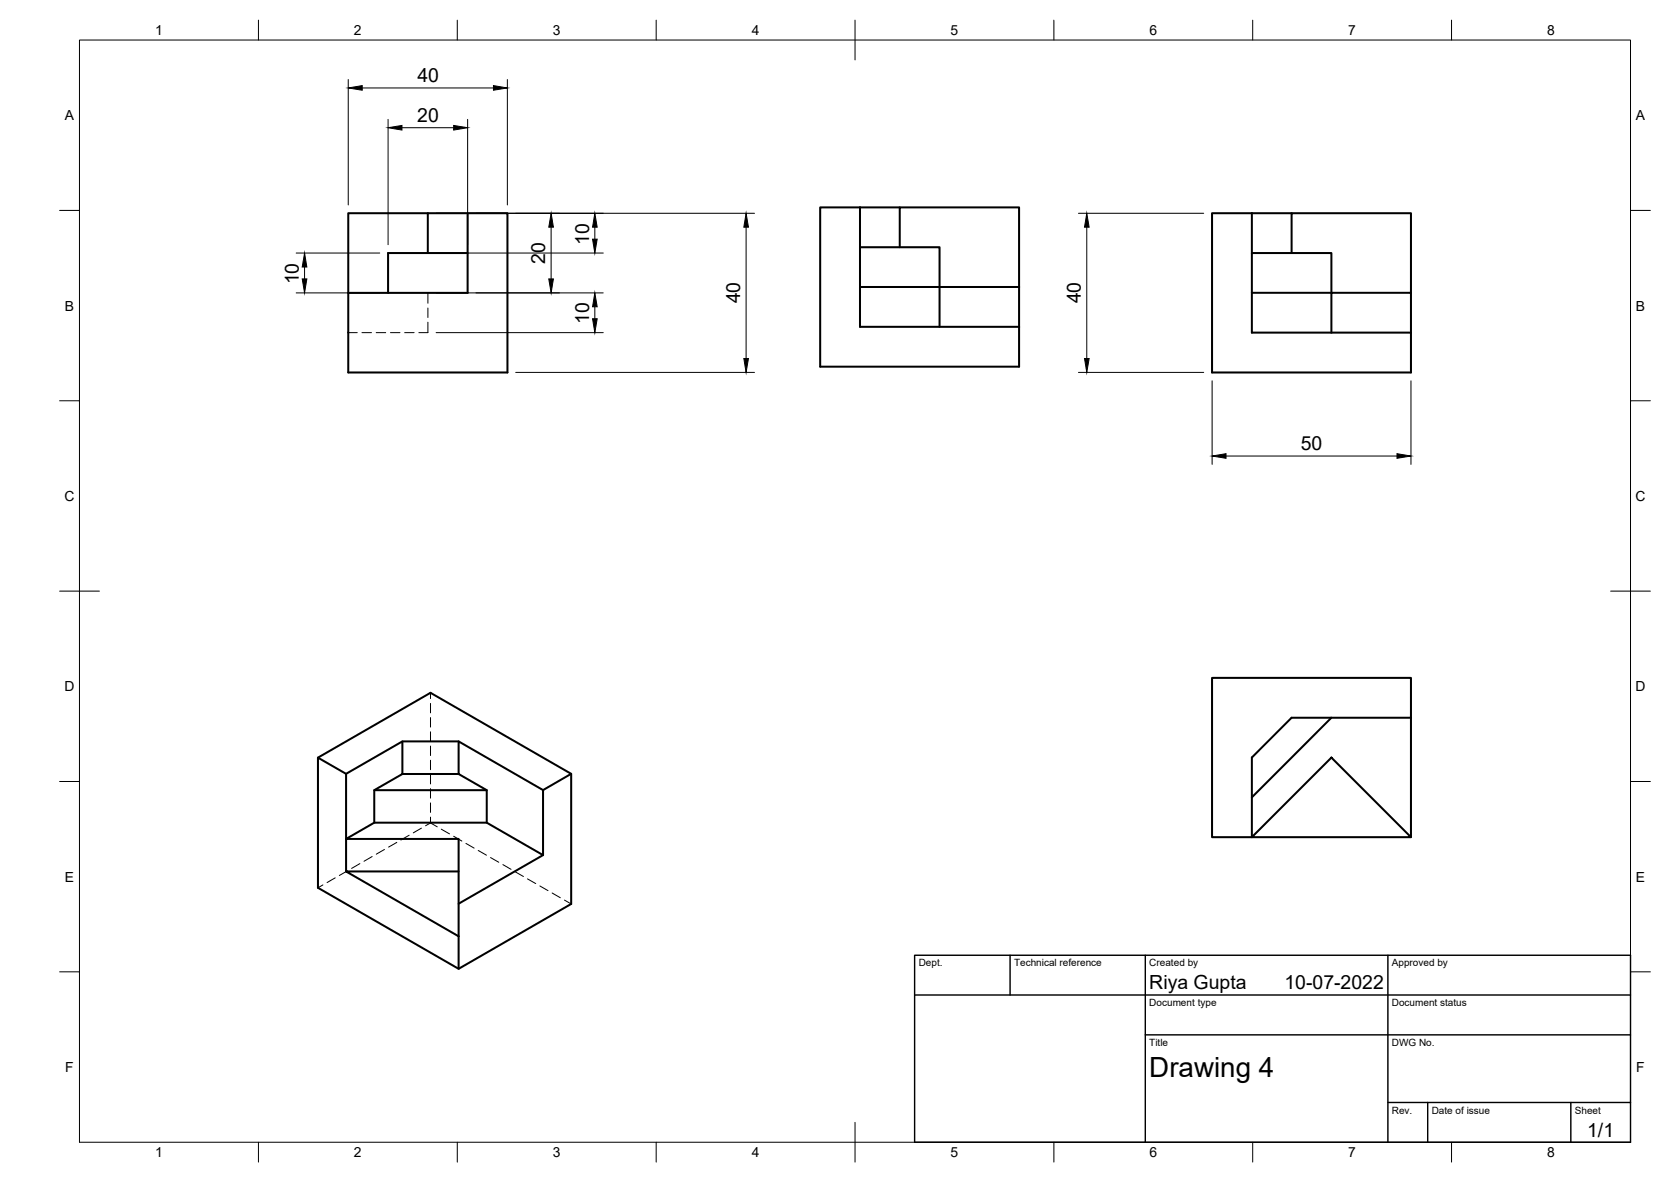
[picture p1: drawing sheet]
<svg xmlns="http://www.w3.org/2000/svg" width="420mm" height="297mm" viewBox="0 0 420 297" stroke-linecap="round" stroke-linejoin="round" font-family="sans-serif">
<!-- layer: Visible -->
<g fill="none" stroke="#000" stroke-width=".51">
<path d="M107.6 53.6h20v40h-40v-20M117.6 53.6v20h-30M216.2 52.1h-10v40h50v-10M216.2 52.1v20M216.2 52.1h10M314.8 53.6h-10v40h50v-10M314.8 53.6v20M314.8 53.6h10M107.6 63.6v-10h-20v20M117.6 63.6h-20v10M216.2 62.1h20v10h-20v10h40M226.2 62.1v-10h30v20"/>
<path d="M314.8 63.6h20v10h-20v10h40M324.8 63.6v-10h30v20M236.2 82.1v-10h20v10M334.8 83.6v-10h20v10M304.8 170.4h50v10h-30l-10 10v20h-10zM79.9 190.4l28.3-16.3 35.4 20.4v32.7l-28.3 16.3-35.4-20.4v-32.7l7.1 4.1M94.1 198.6h28.3v8.1M101.2 194.5h14.1M101.2 186.3h14.1M122.4 198.6l-7.1-4.1v-8.2l21.2 12.3v16.3M143.6 194.5l-7.1 4.1M334.8 190.4l20 20h-40z"/>
<path d="M334.8 180.4l-20 20M354.8 180.4v30M87 219v-8.2h28.3v24.5M94.1 206.7v-8.1l7.1-4.1v-8.2l-14.2 8.2v16.3l7.1-4.1h28.3l14.1 8.2-21.2 12.2M115.3 219h-28.3l28.3 16.3M115.3 235.3v8.2"/>
</g>
<!-- layer: Hidden -->
<g fill="none" stroke="#000" stroke-width=".25">
<path d="M107.6 73.6v2.6M107.6 77.4v2.4M87.6 83.6h2.2M91 83.6h2.4M94.6 83.6h2.4M98.2 83.6h2.4M101.7 83.6h2.4M107.6 81v2.6h-2.3M108.2 174.1v1.5M108.2 176.8v2.3M108.2 180.3v2.4M108.2 183.9v2.4"/>
<path d="M108.2 187.5v2.4M108.2 191.1v2.3M108.2 194.6v2.4M108.2 198.2v2.4M87.4 218.8l-2.1 1.2M90.5 217l-2.1 1.2M93.6 215.3l-2.1 1.1M96.7 213.5l-2.1 1.2M99.8 211.7l-2.1 1.2M102.9 209.9l-2.1 1.2M106 208.1l-2.1 1.2M108.2 206.8l1.7 1"/>
<path d="M108.2 206.8l-1.2 .7M108.2 201.8v2.4M108.2 205.3v1.5M111 208.4l2 1.2M114.1 210.1l2 1.3M117.2 211.9l2 1.2M120.2 213.7l2.1 1.2M123.3 215.5l2.1 1.2M126.4 217.3l2.1 1.2M129.5 219.1l2.1 1.2M81.2 222.4l-1.3 .7M84.3 220.6l-2.1 1.2"/>
<path d="M132.6 220.9l2.1 1.1M135.7 222.6l2.1 1.2M138.8 224.4l2.1 1.2M141.9 226.2l1.7 1"/>
</g>
<!-- layer: Border -->
<g fill="none" stroke="#000" stroke-width=".25">
<path d="M20 10.1h390v276.9h-390zM65 5.1v5M115 5.1v5M165 5.1v5M215 5.1v10M265 5.1v5M315 5.1v5M365 5.1v5M15 52.9h5M410 52.9h5M15 100.7h5M410 100.7h5"/>
<path d="M15 148.6h10M405 148.6h10M15 196.4h5M410 196.4h5M15 244.2h5M410 244.2h5M65 287v5M115 287v5M165 287v5M215 282.1v9.9M265 287v5M315 287v5"/>
<path d="M365 287v5"/>
</g>
<!-- layer: TitleBlock -->
<path d="M230 240.1h180v46.9h-180zM230 250h180M254 240.1v9.9M288 240.1v46.9M349 240.1v46.9M288 260.1h122M349 277.1h61M359 277.1v9.9M395 277.1v9.9" fill="none" stroke="#000" stroke-width=".36"/>
<!-- layer: Dimensions -->
<g fill="none" stroke="#000" stroke-width=".25">
<path d="M87.6 20v31.5M127.6 20v31.5M91.1 22.1h33M97.6 30v31.5M101.1 32.1h13M117.6 30v31.5M109.7 53.6h80M138.6 57.1v13M149.6 57.1v3M187.6 57.1v33M271.2 53.6h31.5M273.3 57.1v33"/>
<path d="M74.5 73.6h21M74.5 63.6h21M76.6 67.1v3M109.7 73.6h42M109.7 63.6h42M149.6 77.1v3M109.7 83.6h42M129.7 93.6h60M271.2 93.6h31.5M304.8 95.7v21M354.8 95.7v21M308.3 114.6h43"/>
</g>
<g fill="#000" stroke="#000" stroke-width=".25">
<path d="M87.6 22.1l3.5-.6v1.2zM97.6 32.1l3.5-.6v1.2zM114.1 31.5l3.5 .6-3.5 .6zM124.1 21.5l3.5 .6-3.5 .6zM138.6 53.6l.5 3.5h-1.1zM149.6 53.6l.6 3.5h-1.2zM187.6 53.6l.6 3.5h-1.2zM273.3 53.6l.6 3.5h-1.2zM76.6 63.6l.6 3.5h-1.2zM76 70.1h1.2l-.6 3.5zM138 70.1h1.1l-.5 3.5zM149 60.1h1.2l-.6 3.5z"/>
<path d="M149.6 73.6l.6 3.5h-1.2zM149 80.1h1.2l-.6 3.5zM187 90.1h1.2l-.6 3.5zM272.7 90.1h1.2l-.6 3.5zM304.8 114.6l3.5-.6v1.2zM351.3 114l3.5 .6-3.5 .6z"/>
</g>
<text font-size="7" x="289" y="270.6">Drawing 4</text>
<g font-size="4.9">
<text x="104.9" y="20.6">40</text>
<text x="104.9" y="30.6">20</text>
<text x="148.1" y="61.5" transform="rotate(-90 148.1 61.5)">10</text>
<text x="75.1" y="71.5" transform="rotate(-90 75.1 71.5)">10</text>
<text x="137.1" y="66.3" transform="rotate(-90 137.1 66.3)">20</text>
<text x="186.1" y="76.2" transform="rotate(-90 186.1 76.2)">40</text>
<text x="271.8" y="76.2" transform="rotate(-90 271.8 76.2)">40</text>
<text x="148.1" y="81.5" transform="rotate(-90 148.1 81.5)">10</text>
<text x="327.1" y="113.1">50</text>
<text x="289" y="248.5">Riya Gupta</text>
<text x="323" y="248.5">10-07-2022</text>
<text x="399.1" y="285.7">1/1</text>
</g>
<g font-size="3.5">
<text x="39" y="8.8">1</text>
<text x="89" y="8.8">2</text>
<text x="139" y="8.8">3</text>
<text x="189" y="8.8">4</text>
<text x="239" y="8.8">5</text>
<text x="289" y="8.8">6</text>
<text x="339" y="8.8">7</text>
<text x="389" y="8.8">8</text>
<text x="16.3" y="30.2">A</text>
<text x="411.3" y="30.2">A</text>
<text x="16.3" y="78">B</text>
<text x="411.3" y="78">B</text>
<text x="16.2" y="125.9">C</text>
<text x="411.2" y="125.9">C</text>
<text x="16.2" y="173.7">D</text>
<text x="411.2" y="173.7">D</text>
<text x="16.3" y="221.6">E</text>
<text x="411.3" y="221.6">E</text>
<text x="16.4" y="269.4">F</text>
<text x="411.4" y="269.4">F</text>
<text x="39" y="290.8">1</text>
<text x="89" y="290.8">2</text>
<text x="139" y="290.8">3</text>
<text x="189" y="290.8">4</text>
<text x="239" y="290.8">5</text>
<text x="289" y="290.8">6</text>
<text x="339" y="290.8">7</text>
<text x="389" y="290.8">8</text>
</g>
<g font-size="2.5">
<text x="231" y="242.9">Dept.</text>
<text x="255" y="242.9">Technical reference</text>
<text x="289" y="242.9">Created by</text>
<text x="350" y="242.9">Approved by</text>
<text x="289" y="252.8">Document type</text>
<text x="350" y="252.8">Document status</text>
<text x="289" y="262.9">Title</text>
<text x="350" y="262.9">DWG No.</text>
<text x="350" y="279.9">Rev.</text>
<text x="360" y="279.9">Date of issue</text>
<text x="396" y="279.9">Sheet</text>
</g>
</svg>
